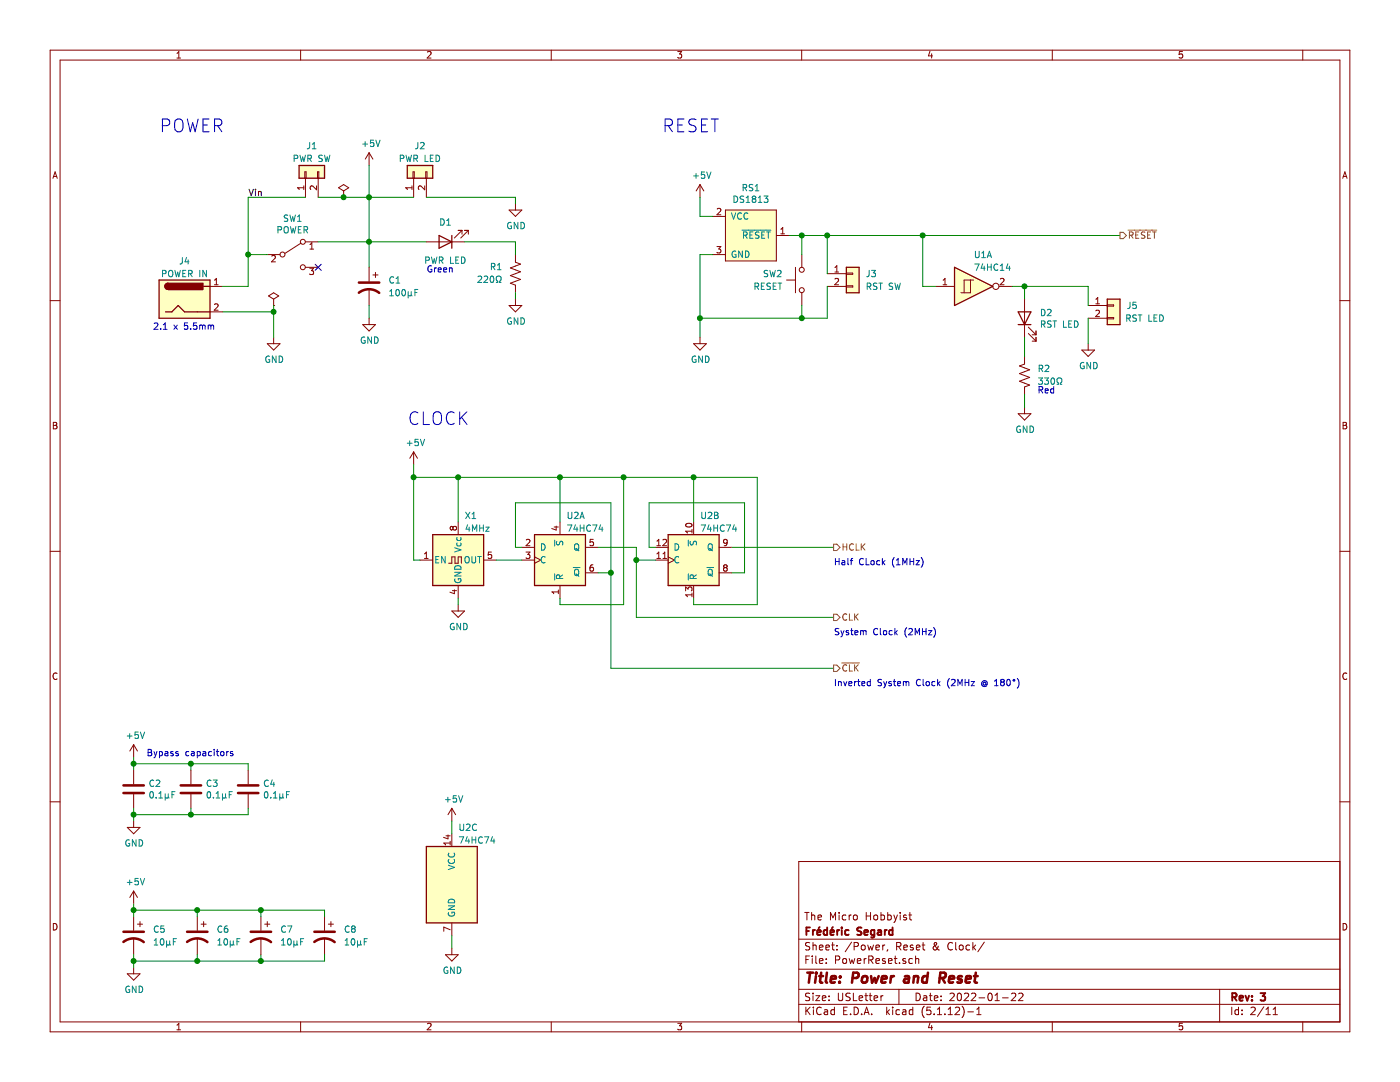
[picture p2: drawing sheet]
EESchema Schematic File Version 4
EELAYER 30 0
EELAYER END
$Descr USLetter 11000 8500
encoding utf-8
Sheet 2 11
Title "Power and Reset"
Date "2022-01-22"
Rev "3"
Comp "Frédéric Segard"
Comment1 "The Micro Hobbyist"
Comment2 ""
Comment3 ""
Comment4 ""
$EndDescr
$Comp
L 0_Fred's_Local_Library:DS1813 RS?
U 1 1
P 5900 1600
AR Path="/636FD437" Ref="RS?"  Part="1" 
AR Path="/62C3F3B9/636FD437" Ref="RS?"  Part="1" 
AR Path="/636AFA21/636FD437" Ref="RS1"  Part="1" 
F 0 "RS1" H 5900 1725 50  0000 C CNN
F 1 "DS1813" H 5900 1634 50  0000 C CNN
F 2 "Package_TO_SOT_THT:TO-92L_Inline_Wide" H 5900 1600 50  0001 C CNN
F 3 "" H 5900 1600 50  0001 C CNN
	1    5900 1600
	1    0    0    -1  
$EndComp
Wire Wire Line
	5600 1700 5500 1700
Wire Wire Line
	5500 1700 5500 1550
$Comp
L power:GND #PWR?
U 1 1
P 5500 2650
AR Path="/636FD446" Ref="#PWR?"  Part="1" 
AR Path="/62C3F3B9/636FD446" Ref="#PWR?"  Part="1" 
AR Path="/636AFA21/636FD446" Ref="#PWR07"  Part="1" 
F 0 "#PWR07" H 5500 2400 50  0001 C CNN
F 1 "GND" H 5505 2477 50  0000 C CNN
F 2 "" H 5500 2650 50  0001 C CNN
F 3 "" H 5500 2650 50  0001 C CNN
	1    5500 2650
	1    0    0    -1  
$EndComp
Wire Wire Line
	6300 2000 6300 1850
Wire Wire Line
	6300 1850 6200 1850
Wire Wire Line
	6300 2400 6300 2500
Wire Wire Line
	6300 2500 5500 2500
Wire Wire Line
	5600 2000 5500 2000
Wire Wire Line
	5500 2000 5500 2500
Connection ~ 5500 2500
Wire Wire Line
	5500 2650 5500 2500
$Comp
L power:+5V #PWR?
U 1 1
P 5500 1550
AR Path="/6603842F" Ref="#PWR?"  Part="1" 
AR Path="/5F3EA81D/6603842F" Ref="#PWR?"  Part="1" 
AR Path="/636AFA21/6603842F" Ref="#PWR02"  Part="1" 
F 0 "#PWR02" H 5500 1400 50  0001 C CNN
F 1 "+5V" H 5515 1723 50  0000 C CNN
F 2 "" H 5500 1550 50  0001 C CNN
F 3 "" H 5500 1550 50  0001 C CNN
	1    5500 1550
	1    0    0    -1  
$EndComp
Wire Wire Line
	8050 2350 8050 2250
$Comp
L Device:LED D?
U 1 1
P 8050 2500
AR Path="/6254756E" Ref="D?"  Part="1" 
AR Path="/62C3F3B9/6254756E" Ref="D?"  Part="1" 
AR Path="/636AFA21/6254756E" Ref="D2"  Part="1" 
F 0 "D2" V 8089 2382 50  0000 R CNN
F 1 "RST LED" V 7998 2382 50  0000 R CNN
F 2 "LED_THT:LED_D3.0mm" H 8050 2500 50  0001 C CNN
F 3 "~" H 8050 2500 50  0001 C CNN
	1    8050 2500
	0    -1   -1   0   
$EndComp
Wire Wire Line
	6300 1850 6500 1850
Connection ~ 6300 1850
Text Notes 1200 2600 0    50   ~ 0
2.1 x 5.5mm
Wire Wire Line
	3350 1900 2900 1900
Wire Wire Line
	1950 2000 2100 2000
Wire Wire Line
	1950 2250 1950 2000
Wire Wire Line
	1750 2250 1950 2250
$Comp
L Switch:SW_SPDT SW?
U 1 1
P 2300 2000
AR Path="/62AB6956" Ref="SW?"  Part="1" 
AR Path="/63885FFC/62AB6956" Ref="SW?"  Part="1" 
AR Path="/61BE126B/62AB6956" Ref="SW?"  Part="1" 
AR Path="/61D74077/62AB6956" Ref="SW?"  Part="1" 
AR Path="/621D2996/62AB6956" Ref="SW?"  Part="1" 
AR Path="/636AFA21/62AB6956" Ref="SW1"  Part="1" 
F 0 "SW1" H 2300 2285 50  0000 C CNN
F 1 "POWER" H 2300 2194 50  0000 C CNN
F 2 "0_Fred's_Local_Library:Microswitch_3mm_spacing" H 2300 2000 50  0001 C CNN
F 3 "~" H 2300 2000 50  0001 C CNN
	1    2300 2000
	1    0    0    -1  
$EndComp
$Comp
L Device:LED D?
U 1 1
P 3500 1900
AR Path="/62AB6957" Ref="D?"  Part="1" 
AR Path="/63885FFC/62AB6957" Ref="D?"  Part="1" 
AR Path="/61BE126B/62AB6957" Ref="D?"  Part="1" 
AR Path="/61D74077/62AB6957" Ref="D?"  Part="1" 
AR Path="/621D2996/62AB6957" Ref="D?"  Part="1" 
AR Path="/636AFA21/62AB6957" Ref="D1"  Part="1" 
F 0 "D1" H 3500 1750 50  0000 C CNN
F 1 "PWR LED" H 3500 2050 50  0000 C CNN
F 2 "LED_THT:LED_D3.0mm" H 3500 1900 50  0001 C CNN
F 3 "~" H 3500 1900 50  0001 C CNN
	1    3500 1900
	-1   0    0    1   
$EndComp
NoConn ~ 2500 2100
$Comp
L power:GND #PWR?
U 1 1
P 2150 2650
AR Path="/62AB6958" Ref="#PWR?"  Part="1" 
AR Path="/60CF5668/62AB6958" Ref="#PWR?"  Part="1" 
AR Path="/63885FFC/62AB6958" Ref="#PWR?"  Part="1" 
AR Path="/61BE126B/62AB6958" Ref="#PWR?"  Part="1" 
AR Path="/61D74077/62AB6958" Ref="#PWR?"  Part="1" 
AR Path="/621D2996/62AB6958" Ref="#PWR?"  Part="1" 
AR Path="/636AFA21/62AB6958" Ref="#PWR06"  Part="1" 
F 0 "#PWR06" H 2150 2400 50  0001 C CNN
F 1 "GND" H 2155 2477 50  0000 C CNN
F 2 "" H 2150 2650 50  0001 C CNN
F 3 "" H 2150 2650 50  0001 C CNN
	1    2150 2650
	1    0    0    -1  
$EndComp
Connection ~ 2900 1900
$Comp
L power:PWR_FLAG #FLG?
U 1 1
P 2150 2400
AR Path="/62AB6959" Ref="#FLG?"  Part="1" 
AR Path="/5F3EA81D/62AB6959" Ref="#FLG?"  Part="1" 
AR Path="/60CF5668/62AB6959" Ref="#FLG?"  Part="1" 
AR Path="/63885FFC/62AB6959" Ref="#FLG?"  Part="1" 
AR Path="/61BE126B/62AB6959" Ref="#FLG?"  Part="1" 
AR Path="/61D74077/62AB6959" Ref="#FLG?"  Part="1" 
AR Path="/621D2996/62AB6959" Ref="#FLG?"  Part="1" 
AR Path="/636AFA21/62AB6959" Ref="#FLG02"  Part="1" 
F 0 "#FLG02" H 2150 2475 50  0001 C CNN
F 1 "PWR_FLAG" V 2150 2528 50  0001 L CNN
F 2 "" H 2150 2400 50  0001 C CNN
F 3 "~" H 2150 2400 50  0001 C CNN
	1    2150 2400
	1    0    0    -1  
$EndComp
$Comp
L power:PWR_FLAG #FLG?
U 1 1
P 2700 1550
AR Path="/62AB695A" Ref="#FLG?"  Part="1" 
AR Path="/5F3EA81D/62AB695A" Ref="#FLG?"  Part="1" 
AR Path="/60CF5668/62AB695A" Ref="#FLG?"  Part="1" 
AR Path="/63885FFC/62AB695A" Ref="#FLG?"  Part="1" 
AR Path="/61BE126B/62AB695A" Ref="#FLG?"  Part="1" 
AR Path="/61D74077/62AB695A" Ref="#FLG?"  Part="1" 
AR Path="/621D2996/62AB695A" Ref="#FLG?"  Part="1" 
AR Path="/636AFA21/62AB695A" Ref="#FLG01"  Part="1" 
F 0 "#FLG01" H 2700 1625 50  0001 C CNN
F 1 "PWR_FLAG" V 2700 1678 50  0001 L CNN
F 2 "" H 2700 1550 50  0001 C CNN
F 3 "~" H 2700 1550 50  0001 C CNN
	1    2700 1550
	1    0    0    -1  
$EndComp
$Comp
L power:+5V #PWR?
U 1 1
P 2900 1300
AR Path="/61E53AB3" Ref="#PWR?"  Part="1" 
AR Path="/5F3EA81D/61E53AB3" Ref="#PWR?"  Part="1" 
AR Path="/60CF5668/61E53AB3" Ref="#PWR?"  Part="1" 
AR Path="/63885FFC/61E53AB3" Ref="#PWR?"  Part="1" 
AR Path="/61BE126B/61E53AB3" Ref="#PWR?"  Part="1" 
AR Path="/61D74077/61E53AB3" Ref="#PWR?"  Part="1" 
AR Path="/621D2996/61E53AB3" Ref="#PWR?"  Part="1" 
AR Path="/636AFA21/61E53AB3" Ref="#PWR01"  Part="1" 
F 0 "#PWR01" H 2900 1150 50  0001 C CNN
F 1 "+5V" H 2915 1473 50  0000 C CNN
F 2 "" H 2900 1300 50  0001 C CNN
F 3 "" H 2900 1300 50  0001 C CNN
	1    2900 1300
	1    0    0    -1  
$EndComp
Wire Wire Line
	2150 2650 2150 2450
$Comp
L Connector_Generic:Conn_01x02 J?
U 1 1
P 2400 1350
AR Path="/63885FFC/61E53ABB" Ref="J?"  Part="1" 
AR Path="/61BE126B/61E53ABB" Ref="J?"  Part="1" 
AR Path="/61E53ABB" Ref="J?"  Part="1" 
AR Path="/61D74077/61E53ABB" Ref="J?"  Part="1" 
AR Path="/621D2996/61E53ABB" Ref="J?"  Part="1" 
AR Path="/636AFA21/61E53ABB" Ref="J1"  Part="1" 
F 0 "J1" V 2600 1300 50  0000 C CNN
F 1 "PWR SW" V 2500 1300 50  0000 C CNN
F 2 "Connector_PinHeader_2.54mm:PinHeader_1x02_P2.54mm_Vertical" H 2400 1350 50  0001 C CNN
F 3 "~" H 2400 1350 50  0001 C CNN
	1    2400 1350
	0    -1   -1   0   
$EndComp
Wire Wire Line
	1950 2000 1950 1550
Wire Wire Line
	1950 1550 2400 1550
Connection ~ 1950 2000
Wire Wire Line
	3250 1550 2900 1550
Connection ~ 2900 1550
Wire Wire Line
	2900 1550 2900 1900
$Comp
L Connector_Generic:Conn_01x02 J?
U 1 1
P 3250 1350
AR Path="/63885FFC/61E53ADF" Ref="J?"  Part="1" 
AR Path="/61BE126B/61E53ADF" Ref="J?"  Part="1" 
AR Path="/61E53ADF" Ref="J?"  Part="1" 
AR Path="/61D74077/61E53ADF" Ref="J?"  Part="1" 
AR Path="/621D2996/61E53ADF" Ref="J?"  Part="1" 
AR Path="/636AFA21/61E53ADF" Ref="J2"  Part="1" 
F 0 "J2" V 3450 1300 50  0000 C CNN
F 1 "PWR LED" V 3350 1300 50  0000 C CNN
F 2 "Connector_PinHeader_2.54mm:PinHeader_1x02_P2.54mm_Vertical" H 3250 1350 50  0001 C CNN
F 3 "~" H 3250 1350 50  0001 C CNN
	1    3250 1350
	0    -1   -1   0   
$EndComp
Wire Wire Line
	2500 1550 2700 1550
Wire Wire Line
	2900 1300 2900 1550
Wire Wire Line
	2150 2400 2150 2450
$Comp
L Connector:Barrel_Jack J?
U 1 1
P 1450 2350
AR Path="/60CF5668/61E53B0A" Ref="J?"  Part="1" 
AR Path="/61E53B0A" Ref="J?"  Part="1" 
AR Path="/63885FFC/61E53B0A" Ref="J?"  Part="1" 
AR Path="/61BE126B/61E53B0A" Ref="J?"  Part="1" 
AR Path="/61D74077/61E53B0A" Ref="J?"  Part="1" 
AR Path="/621D2996/61E53B0A" Ref="J?"  Part="1" 
AR Path="/636AFA21/61E53B0A" Ref="J4"  Part="1" 
F 0 "J4" H 1450 2650 50  0000 C CNN
F 1 "POWER IN" H 1450 2550 50  0000 C CNN
F 2 "Connector_BarrelJack:BarrelJack_Horizontal" H 1500 2310 50  0001 C CNN
F 3 "~" H 1500 2310 50  0001 C CNN
	1    1450 2350
	1    0    0    -1  
$EndComp
Wire Wire Line
	8050 2250 7950 2250
Text Notes 3350 2150 0    50   ~ 0
Green
$Comp
L Device:C C?
U 1 1
P 1050 6200
AR Path="/6229247C" Ref="C?"  Part="1" 
AR Path="/63D20D31/6229247C" Ref="C?"  Part="1" 
AR Path="/62C3F3B9/6229247C" Ref="C?"  Part="1" 
AR Path="/636AFA21/6229247C" Ref="C2"  Part="1" 
F 0 "C2" H 1165 6246 50  0000 L CNN
F 1 "0.1µF" H 1165 6155 50  0000 L CNN
F 2 "Capacitor_THT:C_Disc_D3.0mm_W1.6mm_P2.50mm" H 1088 6050 50  0001 C CNN
F 3 "~" H 1050 6200 50  0001 C CNN
	1    1050 6200
	1    0    0    -1  
$EndComp
$Comp
L power:GND #PWR?
U 1 1
P 1050 6450
AR Path="/62292482" Ref="#PWR?"  Part="1" 
AR Path="/63D20D31/62292482" Ref="#PWR?"  Part="1" 
AR Path="/62C3F3B9/62292482" Ref="#PWR?"  Part="1" 
AR Path="/636AFA21/62292482" Ref="#PWR013"  Part="1" 
F 0 "#PWR013" H 1050 6200 50  0001 C CNN
F 1 "GND" H 1055 6277 50  0000 C CNN
F 2 "" H 1050 6450 50  0001 C CNN
F 3 "" H 1050 6450 50  0001 C CNN
	1    1050 6450
	1    0    0    -1  
$EndComp
$Comp
L power:+5V #PWR?
U 1 1
P 1050 5950
AR Path="/62AB6964" Ref="#PWR?"  Part="1" 
AR Path="/63D20D31/62AB6964" Ref="#PWR?"  Part="1" 
AR Path="/62C3F3B9/62AB6964" Ref="#PWR?"  Part="1" 
AR Path="/636AFA21/62AB6964" Ref="#PWR012"  Part="1" 
F 0 "#PWR012" H 1050 5800 50  0001 C CNN
F 1 "+5V" H 1065 6123 50  0000 C CNN
F 2 "" H 1050 5950 50  0001 C CNN
F 3 "" H 1050 5950 50  0001 C CNN
	1    1050 5950
	1    0    0    -1  
$EndComp
Text Notes 1150 5950 0    50   ~ 0
Bypass capacitors
$Comp
L Connector_Generic:Conn_01x02 J?
U 1 1
P 8750 2400
AR Path="/63885FFC/61CD2FE3" Ref="J?"  Part="1" 
AR Path="/61BE126B/61CD2FE3" Ref="J?"  Part="1" 
AR Path="/61CD2FE3" Ref="J?"  Part="1" 
AR Path="/61D74077/61CD2FE3" Ref="J?"  Part="1" 
AR Path="/621D2996/61CD2FE3" Ref="J?"  Part="1" 
AR Path="/636AFA21/61CD2FE3" Ref="J5"  Part="1" 
F 0 "J5" H 8850 2400 50  0000 L CNN
F 1 " RST LED" H 8800 2300 50  0000 L CNN
F 2 "Connector_PinHeader_2.54mm:PinHeader_1x02_P2.54mm_Vertical" H 8750 2400 50  0001 C CNN
F 3 "~" H 8750 2400 50  0001 C CNN
	1    8750 2400
	1    0    0    -1  
$EndComp
Wire Wire Line
	8550 2400 8550 2250
Wire Wire Line
	8550 2250 8050 2250
Connection ~ 8050 2250
$Comp
L Connector_Generic:Conn_01x02 J?
U 1 1
P 6700 2150
AR Path="/63885FFC/61CE43E2" Ref="J?"  Part="1" 
AR Path="/61BE126B/61CE43E2" Ref="J?"  Part="1" 
AR Path="/61CE43E2" Ref="J?"  Part="1" 
AR Path="/61D74077/61CE43E2" Ref="J?"  Part="1" 
AR Path="/621D2996/61CE43E2" Ref="J?"  Part="1" 
AR Path="/636AFA21/61CE43E2" Ref="J3"  Part="1" 
F 0 "J3" H 6800 2150 50  0000 L CNN
F 1 "RST SW" H 6800 2050 50  0000 L CNN
F 2 "Connector_PinHeader_2.54mm:PinHeader_1x02_P2.54mm_Vertical" H 6700 2150 50  0001 C CNN
F 3 "~" H 6700 2150 50  0001 C CNN
	1    6700 2150
	1    0    0    -1  
$EndComp
Wire Wire Line
	6500 2150 6500 1850
Wire Wire Line
	6500 2250 6500 2500
Wire Wire Line
	6500 2500 6300 2500
Connection ~ 6300 2500
$Comp
L Switch:SW_Push SW2
U 1 1
P 6300 2200
F 0 "SW2" V 6250 2350 50  0000 L CNN
F 1 "RESET" V 6350 2350 50  0000 L CNN
F 2 "Button_Switch_THT:SW_PUSH_6mm" H 6300 2400 50  0001 C CNN
F 3 "~" H 6300 2400 50  0001 C CNN
	1    6300 2200
	0    -1   1    0   
$EndComp
Wire Wire Line
	8800 1850 7250 1850
Text HLabel 8800 1850 2    50   Output ~ 0
~RESET
Wire Wire Line
	8050 2650 8050 2800
Wire Wire Line
	3650 1900 4050 1900
Wire Wire Line
	4050 1900 4050 2000
$Comp
L Device:R_US R?
U 1 1
P 8050 2950
AR Path="/62A486DC" Ref="R?"  Part="1" 
AR Path="/62C3F3B9/62A486DC" Ref="R?"  Part="1" 
AR Path="/61D84C49/62A486DC" Ref="R?"  Part="1" 
AR Path="/636AFA21/62A486DC" Ref="R2"  Part="1" 
F 0 "R2" H 8150 2900 50  0000 L CNN
F 1 "330Ω" H 8150 3000 50  0000 L CNN
F 2 "Resistor_THT:R_Axial_DIN0207_L6.3mm_D2.5mm_P10.16mm_Horizontal" V 8090 2940 50  0001 C CNN
F 3 "~" H 8050 2950 50  0001 C CNN
	1    8050 2950
	1    0    0    1   
$EndComp
Wire Wire Line
	8550 2500 8550 2700
Wire Wire Line
	8050 3100 8050 3200
$Comp
L power:GND #PWR?
U 1 1
P 8050 3200
AR Path="/62A4D4BF" Ref="#PWR?"  Part="1" 
AR Path="/62C3F3B9/62A4D4BF" Ref="#PWR?"  Part="1" 
AR Path="/636AFA21/62A4D4BF" Ref="#PWR09"  Part="1" 
F 0 "#PWR09" H 8050 2950 50  0001 C CNN
F 1 "GND" H 8055 3027 50  0000 C CNN
F 2 "" H 8050 3200 50  0001 C CNN
F 3 "" H 8050 3200 50  0001 C CNN
	1    8050 3200
	1    0    0    -1  
$EndComp
$Comp
L power:GND #PWR?
U 1 1
P 8550 2700
AR Path="/62A4D918" Ref="#PWR?"  Part="1" 
AR Path="/62C3F3B9/62A4D918" Ref="#PWR?"  Part="1" 
AR Path="/636AFA21/62A4D918" Ref="#PWR08"  Part="1" 
F 0 "#PWR08" H 8550 2450 50  0001 C CNN
F 1 "GND" H 8555 2527 50  0000 C CNN
F 2 "" H 8550 2700 50  0001 C CNN
F 3 "" H 8550 2700 50  0001 C CNN
	1    8550 2700
	1    0    0    -1  
$EndComp
$Comp
L Device:R_US R?
U 1 1
P 4050 2150
AR Path="/62A4F544" Ref="R?"  Part="1" 
AR Path="/62C3F3B9/62A4F544" Ref="R?"  Part="1" 
AR Path="/61D84C49/62A4F544" Ref="R?"  Part="1" 
AR Path="/636AFA21/62A4F544" Ref="R1"  Part="1" 
F 0 "R1" H 4150 2100 50  0000 L CNN
F 1 "220Ω" H 4150 2200 50  0000 L CNN
F 2 "Resistor_THT:R_Axial_DIN0207_L6.3mm_D2.5mm_P10.16mm_Horizontal" V 4090 2140 50  0001 C CNN
F 3 "~" H 4050 2150 50  0001 C CNN
	1    4050 2150
	-1   0    0    1   
$EndComp
$Comp
L power:GND #PWR?
U 1 1
P 4050 2350
AR Path="/62A51A5E" Ref="#PWR?"  Part="1" 
AR Path="/60CF5668/62A51A5E" Ref="#PWR?"  Part="1" 
AR Path="/63885FFC/62A51A5E" Ref="#PWR?"  Part="1" 
AR Path="/61BE126B/62A51A5E" Ref="#PWR?"  Part="1" 
AR Path="/61D74077/62A51A5E" Ref="#PWR?"  Part="1" 
AR Path="/621D2996/62A51A5E" Ref="#PWR?"  Part="1" 
AR Path="/636AFA21/62A51A5E" Ref="#PWR04"  Part="1" 
F 0 "#PWR04" H 4050 2100 50  0001 C CNN
F 1 "GND" H 4055 2177 50  0000 C CNN
F 2 "" H 4050 2350 50  0001 C CNN
F 3 "" H 4050 2350 50  0001 C CNN
	1    4050 2350
	1    0    0    -1  
$EndComp
Wire Wire Line
	4050 2350 4050 2300
Wire Wire Line
	3350 1550 4050 1550
Wire Wire Line
	4050 1550 4050 1600
$Comp
L power:GND #PWR?
U 1 1
P 4050 1600
AR Path="/62A5573E" Ref="#PWR?"  Part="1" 
AR Path="/60CF5668/62A5573E" Ref="#PWR?"  Part="1" 
AR Path="/63885FFC/62A5573E" Ref="#PWR?"  Part="1" 
AR Path="/61BE126B/62A5573E" Ref="#PWR?"  Part="1" 
AR Path="/61D74077/62A5573E" Ref="#PWR?"  Part="1" 
AR Path="/621D2996/62A5573E" Ref="#PWR?"  Part="1" 
AR Path="/636AFA21/62A5573E" Ref="#PWR03"  Part="1" 
F 0 "#PWR03" H 4050 1350 50  0001 C CNN
F 1 "GND" H 4055 1427 50  0000 C CNN
F 2 "" H 4050 1600 50  0001 C CNN
F 3 "" H 4050 1600 50  0001 C CNN
	1    4050 1600
	1    0    0    -1  
$EndComp
Text Notes 8150 3100 0    50   ~ 0
Red
Wire Wire Line
	1050 6350 1050 6400
Wire Wire Line
	1050 5950 1050 6000
Wire Wire Line
	4900 4750 4900 3750
$Comp
L power:GND #PWR?
U 1 1
P 3550 7450
AR Path="/61F09070" Ref="#PWR?"  Part="1" 
AR Path="/63D20D31/61F09070" Ref="#PWR?"  Part="1" 
AR Path="/62C3F3B9/61F09070" Ref="#PWR?"  Part="1" 
AR Path="/61D84C49/61F09070" Ref="#PWR?"  Part="1" 
AR Path="/636AFA21/61F09070" Ref="#PWR016"  Part="1" 
F 0 "#PWR016" H 3550 7200 50  0001 C CNN
F 1 "GND" H 3555 7277 50  0000 C CNN
F 2 "" H 3550 7450 50  0001 C CNN
F 3 "" H 3550 7450 50  0001 C CNN
	1    3550 7450
	1    0    0    -1  
$EndComp
$Comp
L power:+5V #PWR?
U 1 1
P 3550 6450
AR Path="/61F09076" Ref="#PWR?"  Part="1" 
AR Path="/63D20D31/61F09076" Ref="#PWR?"  Part="1" 
AR Path="/62C3F3B9/61F09076" Ref="#PWR?"  Part="1" 
AR Path="/61D84C49/61F09076" Ref="#PWR?"  Part="1" 
AR Path="/636AFA21/61F09076" Ref="#PWR014"  Part="1" 
F 0 "#PWR014" H 3550 6300 50  0001 C CNN
F 1 "+5V" H 3565 6623 50  0000 C CNN
F 2 "" H 3550 6450 50  0001 C CNN
F 3 "" H 3550 6450 50  0001 C CNN
	1    3550 6450
	1    0    0    -1  
$EndComp
$Comp
L 74xx:74HC74 U?
U 3 1
P 3550 6950
AR Path="/61F0907C" Ref="U?"  Part="3" 
AR Path="/63D20D31/61F0907C" Ref="U?"  Part="3" 
AR Path="/62C3F3B9/61F0907C" Ref="U?"  Part="3" 
AR Path="/61D84C49/61F0907C" Ref="U?"  Part="3" 
AR Path="/636AFA21/61F0907C" Ref="U2"  Part="3" 
F 0 "U2" H 3600 7400 50  0000 L CNN
F 1 "74HC74" H 3600 7300 50  0000 L CNN
F 2 "Package_DIP:DIP-14_W7.62mm_Socket" H 3550 6950 50  0001 C CNN
F 3 "74xx/74hc_hct74.pdf" H 3550 6950 50  0001 C CNN
	3    3550 6950
	1    0    0    -1  
$EndComp
Wire Wire Line
	3550 7450 3550 7350
Wire Wire Line
	3550 6550 3550 6450
$Comp
L 74xx:74HC74 U?
U 1 1
P 4400 4400
AR Path="/61F090A6" Ref="U?"  Part="1" 
AR Path="/63D20D31/61F090A6" Ref="U?"  Part="1" 
AR Path="/62C3F3B9/61F090A6" Ref="U?"  Part="1" 
AR Path="/61D84C49/61F090A6" Ref="U?"  Part="2" 
AR Path="/636AFA21/61F090A6" Ref="U2"  Part="1" 
F 0 "U2" H 4450 4750 50  0000 L CNN
F 1 "74HC74" H 4450 4650 50  0000 L CNN
F 2 "Package_DIP:DIP-14_W7.62mm_Socket" H 4400 4400 50  0001 C CNN
F 3 "74xx/74hc_hct74.pdf" H 4400 4400 50  0001 C CNN
	1    4400 4400
	1    0    0    -1  
$EndComp
$Comp
L Oscillator:CXO_DIP8 X?
U 1 1
P 3600 4400
AR Path="/61F090AD" Ref="X?"  Part="1" 
AR Path="/60CF5668/61F090AD" Ref="X?"  Part="1" 
AR Path="/63D20D31/61F090AD" Ref="X?"  Part="1" 
AR Path="/62C3F3B9/61F090AD" Ref="X?"  Part="1" 
AR Path="/61D84C49/61F090AD" Ref="X?"  Part="1" 
AR Path="/636AFA21/61F090AD" Ref="X1"  Part="1" 
F 0 "X1" H 3650 4750 50  0000 L CNN
F 1 "4MHz" H 3650 4650 50  0000 L CNN
F 2 "Oscillator:Oscillator_DIP-8" H 4050 4050 50  0001 C CNN
F 3 "http://cdn-reichelt.de/documents/datenblatt/B400/OSZI.pdf" H 3500 4400 50  0001 C CNN
	1    3600 4400
	1    0    0    -1  
$EndComp
Wire Wire Line
	3250 3650 3250 3750
Wire Wire Line
	3600 4700 3600 4750
$Comp
L power:GND #PWR?
U 1 1
P 3600 4750
AR Path="/61F090B5" Ref="#PWR?"  Part="1" 
AR Path="/63D20D31/61F090B5" Ref="#PWR?"  Part="1" 
AR Path="/62C3F3B9/61F090B5" Ref="#PWR?"  Part="1" 
AR Path="/61D84C49/61F090B5" Ref="#PWR?"  Part="1" 
AR Path="/636AFA21/61F090B5" Ref="#PWR011"  Part="1" 
F 0 "#PWR011" H 3600 4500 50  0001 C CNN
F 1 "GND" H 3605 4577 50  0000 C CNN
F 2 "" H 3600 4750 50  0001 C CNN
F 3 "" H 3600 4750 50  0001 C CNN
	1    3600 4750
	1    0    0    -1  
$EndComp
$Comp
L power:+5V #PWR?
U 1 1
P 3250 3650
AR Path="/61F090BB" Ref="#PWR?"  Part="1" 
AR Path="/63D20D31/61F090BB" Ref="#PWR?"  Part="1" 
AR Path="/62C3F3B9/61F090BB" Ref="#PWR?"  Part="1" 
AR Path="/61D84C49/61F090BB" Ref="#PWR?"  Part="1" 
AR Path="/636AFA21/61F090BB" Ref="#PWR010"  Part="1" 
F 0 "#PWR010" H 3250 3500 50  0001 C CNN
F 1 "+5V" H 3265 3823 50  0000 C CNN
F 2 "" H 3250 3650 50  0001 C CNN
F 3 "" H 3250 3650 50  0001 C CNN
	1    3250 3650
	1    0    0    -1  
$EndComp
Wire Wire Line
	3300 4400 3250 4400
Wire Wire Line
	4700 4500 4800 4500
Wire Wire Line
	4800 4500 4800 3950
Wire Wire Line
	4800 3950 4050 3950
Wire Wire Line
	4050 4300 4100 4300
Wire Wire Line
	4400 4700 4400 4750
Wire Wire Line
	4400 4750 4900 4750
Wire Wire Line
	4900 3750 4400 3750
Wire Wire Line
	4400 4100 4400 3750
Connection ~ 4400 3750
Connection ~ 3250 3750
Wire Wire Line
	3250 3750 3250 4400
Wire Wire Line
	3600 4100 3600 3750
Wire Wire Line
	3250 3750 3600 3750
Connection ~ 3600 3750
Wire Wire Line
	4050 3950 4050 4300
Wire Wire Line
	3600 3750 4400 3750
Text HLabel 6550 4850 2    50   Output ~ 0
CLK
Text HLabel 6550 5250 2    50   Output ~ 0
~CLK
$Comp
L 74xx:74HC74 U?
U 2 1
P 5450 4400
AR Path="/61F090D7" Ref="U?"  Part="1" 
AR Path="/63D20D31/61F090D7" Ref="U?"  Part="1" 
AR Path="/62C3F3B9/61F090D7" Ref="U?"  Part="2" 
AR Path="/61D84C49/61F090D7" Ref="U?"  Part="2" 
AR Path="/636AFA21/61F090D7" Ref="U2"  Part="2" 
F 0 "U2" H 5500 4750 50  0000 L CNN
F 1 "74HC74" H 5500 4650 50  0000 L CNN
F 2 "Package_DIP:DIP-14_W7.62mm_Socket" H 5450 4400 50  0001 C CNN
F 3 "74xx/74hc_hct74.pdf" H 5450 4400 50  0001 C CNN
	2    5450 4400
	1    0    0    -1  
$EndComp
Wire Wire Line
	1500 6400 1050 6400
Wire Wire Line
	1500 6000 1050 6000
Wire Wire Line
	1500 6350 1500 6400
Wire Wire Line
	1500 6050 1500 6000
$Comp
L Device:C C?
U 1 1
P 1500 6200
AR Path="/61F0C0AE" Ref="C?"  Part="1" 
AR Path="/63D20D31/61F0C0AE" Ref="C?"  Part="1" 
AR Path="/62C3F3B9/61F0C0AE" Ref="C?"  Part="1" 
AR Path="/61D84C49/61F0C0AE" Ref="C?"  Part="1" 
AR Path="/636AFA21/61F0C0AE" Ref="C3"  Part="1" 
F 0 "C3" H 1615 6246 50  0000 L CNN
F 1 "0.1µF" H 1615 6155 50  0000 L CNN
F 2 "Capacitor_THT:C_Disc_D3.0mm_W1.6mm_P2.50mm" H 1538 6050 50  0001 C CNN
F 3 "~" H 1500 6200 50  0001 C CNN
	1    1500 6200
	1    0    0    -1  
$EndComp
Wire Wire Line
	1950 6400 1500 6400
Wire Wire Line
	1950 6000 1500 6000
Wire Wire Line
	1950 6350 1950 6400
Wire Wire Line
	1950 6050 1950 6000
$Comp
L Device:C C?
U 1 1
P 1950 6200
AR Path="/61F0F758" Ref="C?"  Part="1" 
AR Path="/63D20D31/61F0F758" Ref="C?"  Part="1" 
AR Path="/62C3F3B9/61F0F758" Ref="C?"  Part="1" 
AR Path="/61D84C49/61F0F758" Ref="C?"  Part="1" 
AR Path="/636AFA21/61F0F758" Ref="C4"  Part="1" 
F 0 "C4" H 2065 6246 50  0000 L CNN
F 1 "0.1µF" H 2065 6155 50  0000 L CNN
F 2 "Capacitor_THT:C_Disc_D3.0mm_W1.6mm_P2.50mm" H 1988 6050 50  0001 C CNN
F 3 "~" H 1950 6200 50  0001 C CNN
	1    1950 6200
	1    0    0    -1  
$EndComp
Text Notes 1250 1050 0    100  ~ 0
POWER
Text Notes 3200 3350 0    100  ~ 0
CLOCK
Text Notes 5200 1050 0    100  ~ 0
RESET
Wire Wire Line
	2500 1900 2900 1900
Connection ~ 2700 1550
Wire Wire Line
	2700 1550 2900 1550
Connection ~ 1050 6000
Wire Wire Line
	1050 6000 1050 6050
Connection ~ 1050 6400
Wire Wire Line
	1050 6400 1050 6450
Connection ~ 1500 6400
Connection ~ 1500 6000
Wire Wire Line
	5850 3950 5100 3950
Wire Wire Line
	5100 3950 5100 4300
Wire Wire Line
	5100 4300 5150 4300
Wire Wire Line
	5450 4100 5450 3750
Wire Wire Line
	5950 3750 5450 3750
Wire Wire Line
	5950 4750 5450 4750
Wire Wire Line
	5450 4750 5450 4700
Wire Wire Line
	5950 3750 5950 4750
Wire Wire Line
	5850 4500 5750 4500
Wire Wire Line
	5850 3950 5850 4500
Text HLabel 6550 4300 2    50   Output ~ 0
HCLK
Text Notes 6550 4450 0    50   ~ 0
Half CLock (1MHz)
Text Notes 6550 5400 0    50   ~ 0
Inverted System Clock (2MHz @ 180°)
Text Notes 6550 5000 0    50   ~ 0
System Clock (2MHz)
$Comp
L Device:CP1 C?
U 1 1
P 2900 2250
AR Path="/61BE126B/62555D1D" Ref="C?"  Part="1" 
AR Path="/62555D1D" Ref="C?"  Part="1" 
AR Path="/61D74077/62555D1D" Ref="C?"  Part="1" 
AR Path="/621D2996/62555D1D" Ref="C?"  Part="1" 
AR Path="/636AFA21/62555D1D" Ref="C1"  Part="1" 
AR Path="/61DA6806/62555D1D" Ref="C?"  Part="1" 
F 0 "C1" H 2750 2300 50  0000 R CNN
F 1 "100µF" H 2750 2200 50  0000 R CNN
F 2 "Capacitor_THT:CP_Radial_D8.0mm_P3.80mm" H 2900 2250 50  0001 C CNN
F 3 "~" H 2900 2250 50  0001 C CNN
	1    2900 2250
	-1   0    0    -1  
$EndComp
Wire Wire Line
	2900 2100 2900 1900
Wire Wire Line
	2900 2400 2900 2500
$Comp
L power:GND #PWR?
U 1 1
P 2900 2500
AR Path="/625622D9" Ref="#PWR?"  Part="1" 
AR Path="/60CF5668/625622D9" Ref="#PWR?"  Part="1" 
AR Path="/63885FFC/625622D9" Ref="#PWR?"  Part="1" 
AR Path="/61BE126B/625622D9" Ref="#PWR?"  Part="1" 
AR Path="/61D74077/625622D9" Ref="#PWR?"  Part="1" 
AR Path="/621D2996/625622D9" Ref="#PWR?"  Part="1" 
AR Path="/636AFA21/625622D9" Ref="#PWR05"  Part="1" 
F 0 "#PWR05" H 2900 2250 50  0001 C CNN
F 1 "GND" H 2905 2327 50  0000 C CNN
F 2 "" H 2900 2500 50  0001 C CNN
F 3 "" H 2900 2500 50  0001 C CNN
	1    2900 2500
	1    0    0    -1  
$EndComp
Connection ~ 2150 2450
Wire Wire Line
	1750 2450 2150 2450
$Comp
L Device:CP1 C?
U 1 1
P 1050 7350
AR Path="/61BE126B/628A1911" Ref="C?"  Part="1" 
AR Path="/628A1911" Ref="C?"  Part="1" 
AR Path="/61D74077/628A1911" Ref="C?"  Part="1" 
AR Path="/621D2996/628A1911" Ref="C?"  Part="1" 
AR Path="/636AFA21/628A1911" Ref="C5"  Part="1" 
AR Path="/61DA6806/628A1911" Ref="C?"  Part="1" 
F 0 "C5" H 900 7400 50  0000 R CNN
F 1 "10µF" H 900 7300 50  0000 R CNN
F 2 "Capacitor_THT:CP_Radial_D6.3mm_P2.50mm" H 1050 7350 50  0001 C CNN
F 3 "~" H 1050 7350 50  0001 C CNN
	1    1050 7350
	-1   0    0    -1  
$EndComp
$Comp
L Device:CP1 C?
U 1 1
P 1550 7350
AR Path="/61BE126B/628A1917" Ref="C?"  Part="1" 
AR Path="/628A1917" Ref="C?"  Part="1" 
AR Path="/61D74077/628A1917" Ref="C?"  Part="1" 
AR Path="/621D2996/628A1917" Ref="C?"  Part="1" 
AR Path="/636AFA21/628A1917" Ref="C6"  Part="1" 
AR Path="/61DA6806/628A1917" Ref="C?"  Part="1" 
F 0 "C6" H 1400 7400 50  0000 R CNN
F 1 "10µF" H 1400 7300 50  0000 R CNN
F 2 "Capacitor_THT:CP_Radial_D6.3mm_P2.50mm" H 1550 7350 50  0001 C CNN
F 3 "~" H 1550 7350 50  0001 C CNN
	1    1550 7350
	-1   0    0    -1  
$EndComp
$Comp
L Device:CP1 C?
U 1 1
P 2050 7350
AR Path="/61BE126B/628A191D" Ref="C?"  Part="1" 
AR Path="/628A191D" Ref="C?"  Part="1" 
AR Path="/61D74077/628A191D" Ref="C?"  Part="1" 
AR Path="/621D2996/628A191D" Ref="C?"  Part="1" 
AR Path="/636AFA21/628A191D" Ref="C7"  Part="1" 
AR Path="/61DA6806/628A191D" Ref="C?"  Part="1" 
F 0 "C7" H 1900 7400 50  0000 R CNN
F 1 "10µF" H 1900 7300 50  0000 R CNN
F 2 "Capacitor_THT:CP_Radial_D6.3mm_P2.50mm" H 2050 7350 50  0001 C CNN
F 3 "~" H 2050 7350 50  0001 C CNN
	1    2050 7350
	-1   0    0    -1  
$EndComp
$Comp
L power:GND #PWR?
U 1 1
P 1050 7600
AR Path="/61DA6806/628A1929" Ref="#PWR?"  Part="1" 
AR Path="/636AFA21/628A1929" Ref="#PWR017"  Part="1" 
F 0 "#PWR017" H 1050 7350 50  0001 C CNN
F 1 "GND" H 1055 7427 50  0000 C CNN
F 2 "" H 1050 7600 50  0001 C CNN
F 3 "" H 1050 7600 50  0001 C CNN
	1    1050 7600
	1    0    0    -1  
$EndComp
$Comp
L power:+5V #PWR?
U 1 1
P 1050 7100
AR Path="/61D87109/628A192F" Ref="#PWR?"  Part="1" 
AR Path="/628A192F" Ref="#PWR?"  Part="1" 
AR Path="/61DA6806/628A192F" Ref="#PWR?"  Part="1" 
AR Path="/636AFA21/628A192F" Ref="#PWR015"  Part="1" 
F 0 "#PWR015" H 1050 6950 50  0001 C CNN
F 1 "+5V" H 1065 7273 50  0000 C CNN
F 2 "" H 1050 7100 50  0001 C CNN
F 3 "" H 1050 7100 50  0001 C CNN
	1    1050 7100
	1    0    0    -1  
$EndComp
Wire Wire Line
	1050 7500 1050 7550
Wire Wire Line
	1050 7550 1550 7550
Connection ~ 1050 7550
Wire Wire Line
	1050 7550 1050 7600
Wire Wire Line
	1050 7150 1050 7200
Wire Wire Line
	1050 7150 1050 7100
Connection ~ 1050 7150
Wire Wire Line
	1550 7150 1550 7200
Connection ~ 1550 7150
Wire Wire Line
	1550 7150 1050 7150
Wire Wire Line
	2050 7150 2050 7200
Wire Wire Line
	2050 7150 1550 7150
Wire Wire Line
	2050 7500 2050 7550
Wire Wire Line
	1550 7500 1550 7550
Connection ~ 1550 7550
Wire Wire Line
	1550 7550 2050 7550
Wire Wire Line
	5750 4300 6550 4300
Connection ~ 6500 1850
Wire Wire Line
	4700 4300 5000 4300
Wire Wire Line
	5000 4300 5000 4400
Wire Wire Line
	5000 4400 5150 4400
Wire Wire Line
	5450 3750 4900 3750
Connection ~ 5450 3750
Connection ~ 4900 3750
Wire Wire Line
	5000 4400 5000 4850
Wire Wire Line
	5000 4850 6550 4850
Connection ~ 5000 4400
Wire Wire Line
	4800 5250 6550 5250
Connection ~ 4800 4500
Wire Wire Line
	4800 4500 4800 5250
$Comp
L 74xx:74HC14 U?
U 1 1
P 7650 2250
AR Path="/64B1B512/6298F09E" Ref="U?"  Part="1" 
AR Path="/636AFA21/6298F09E" Ref="U1"  Part="1" 
F 0 "U1" H 7650 2500 50  0000 L CNN
F 1 "74HC14" H 7650 2400 50  0000 L CNN
F 2 "Package_DIP:DIP-14_W7.62mm_Socket" H 7650 2250 50  0001 C CNN
F 3 "http://www.ti.com/lit/gpn/sn74HC14" H 7650 2250 50  0001 C CNN
	1    7650 2250
	1    0    0    -1  
$EndComp
Wire Wire Line
	7350 2250 7250 2250
Wire Wire Line
	7250 2250 7250 1850
Connection ~ 7250 1850
Wire Wire Line
	7250 1850 6500 1850
$Comp
L Device:CP1 C?
U 1 1
P 2550 7350
AR Path="/61BE126B/6204A24A" Ref="C?"  Part="1" 
AR Path="/6204A24A" Ref="C?"  Part="1" 
AR Path="/61D74077/6204A24A" Ref="C?"  Part="1" 
AR Path="/621D2996/6204A24A" Ref="C?"  Part="1" 
AR Path="/636AFA21/6204A24A" Ref="C8"  Part="1" 
AR Path="/61DA6806/6204A24A" Ref="C?"  Part="1" 
F 0 "C8" H 2400 7400 50  0000 R CNN
F 1 "10µF" H 2400 7300 50  0000 R CNN
F 2 "Capacitor_THT:CP_Radial_D6.3mm_P2.50mm" H 2550 7350 50  0001 C CNN
F 3 "~" H 2550 7350 50  0001 C CNN
	1    2550 7350
	-1   0    0    -1  
$EndComp
Wire Wire Line
	2550 7150 2550 7200
Wire Wire Line
	2550 7150 2050 7150
Wire Wire Line
	2550 7500 2550 7550
Wire Wire Line
	2050 7550 2550 7550
Connection ~ 2050 7150
Connection ~ 2050 7550
Text Label 1950 1550 0    50   ~ 0
Vin
Wire Wire Line
	3900 4400 4100 4400
$EndSCHEMATC
